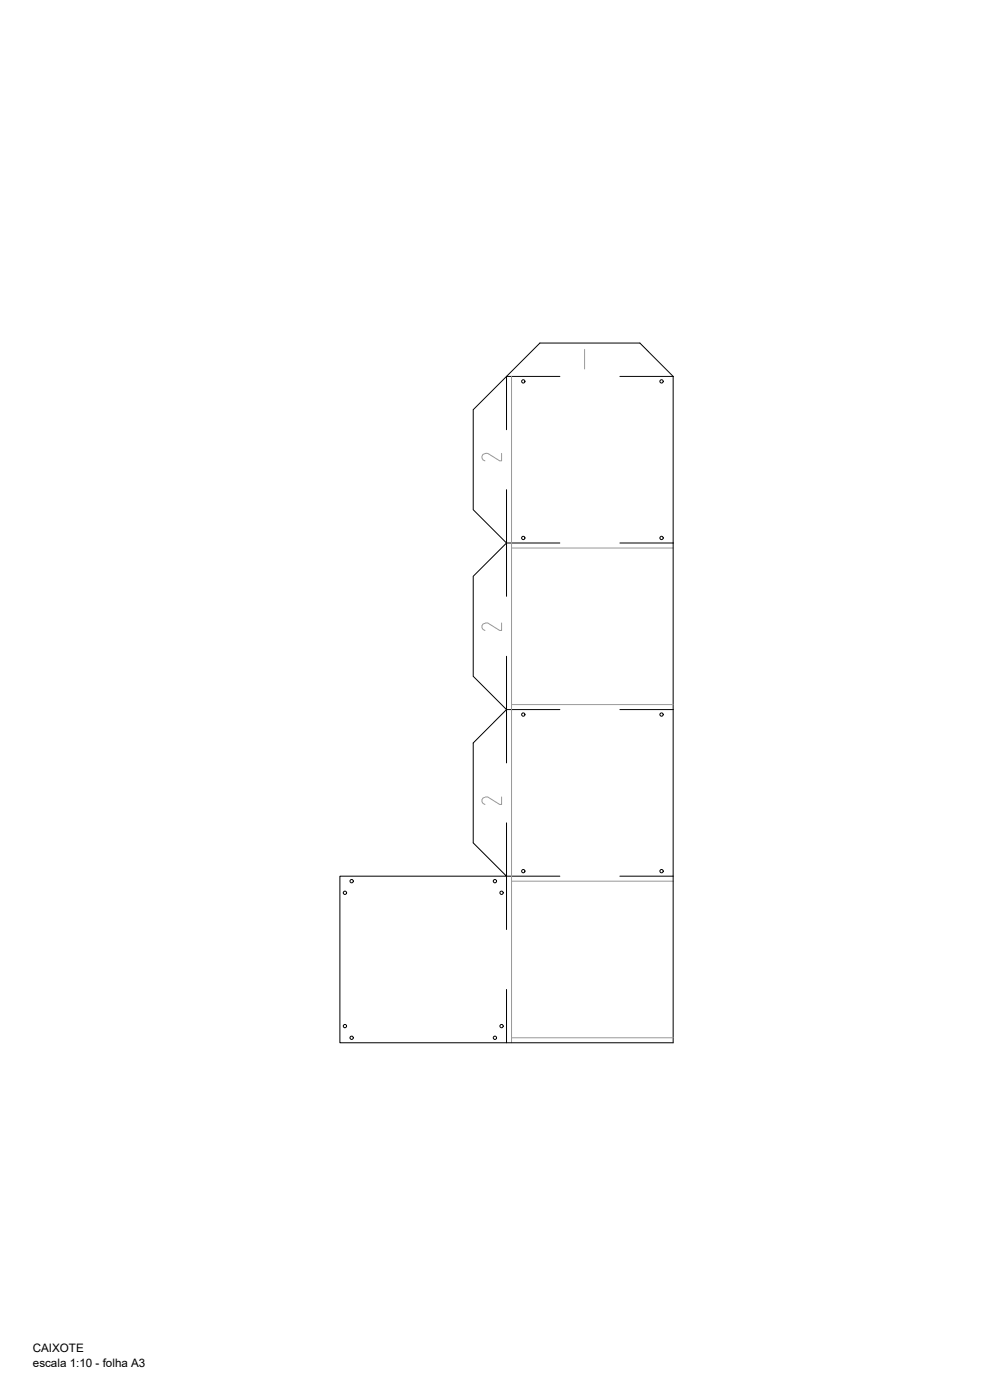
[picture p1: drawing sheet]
<svg xmlns="http://www.w3.org/2000/svg" width="297mm" height="420mm" viewBox="0 0 297 420" stroke-linecap="round" stroke-linejoin="round" font-family="sans-serif">
<!-- layer: 4. DOBRAS -->
<path d="M168 113h-16v16M186 113h16M152 147v32M152 163h16M186 163h16M152 197v32M152 213h16M186 213h16M152 247v32M152 263h16M186 263h16M152 296.9v16" fill="none" stroke="#000" stroke-width=".3"/>
<!-- layer: 1. CORTE -->
<path d="M142 123l20-20h30l10 10v199.9h-100v-49.9h50l-10-10v-30l10-10-10-10v-30l10-10-10-10z" fill="none" stroke="#000" stroke-width=".3"/>
<!-- layer: 3. CONTORNO -->
<path d="M153.5 113v199.9M153.5 164.5h48.5M153.5 211.5h48.5M153.5 264.5h48.5M153.5 311.4h48.5" fill="none" stroke="#989898" stroke-width=".3"/>
<!-- layer: 2. GRAVURA -->
<g fill="none" stroke="#000" stroke-width=".3">
<circle cx="157" cy="114.5" r=".5"/>
<circle cx="198.5" cy="114.5" r=".5"/>
<circle cx="157" cy="161.4" r=".5"/>
<circle cx="198.5" cy="161.4" r=".5"/>
<circle cx="157" cy="214.5" r=".5"/>
<circle cx="198.5" cy="214.5" r=".5"/>
<circle cx="103.5" cy="267.9" r=".5"/>
<circle cx="105.5" cy="264.4" r=".5"/>
<circle cx="148.5" cy="264.4" r=".5"/>
<circle cx="150.5" cy="267.9" r=".5"/>
<circle cx="157" cy="261.4" r=".5"/>
<circle cx="198.5" cy="261.4" r=".5"/>
<circle cx="103.5" cy="307.9" r=".5"/>
<circle cx="105.5" cy="311.5" r=".5"/>
<circle cx="148.5" cy="311.5" r=".5"/>
<circle cx="150.5" cy="307.9" r=".5"/>
</g>
<!-- layer: 5. TEXTO -->
<path d="M175.4 104.9v5.8M150.5 136.1v2.2h-.6l-3.6-2.2-1.4 .3a1.14 1.14 0 0 0 .6 1.9M150.5 187v2.2h-.6l-3.6-2.2-1.4 .3a1.12 1.12 0 0 0-.3 1.1 1.12 1.12 0 0 0 .9 .8M150.5 239.2v2.2h-.6l-3.6-2.2-1.4 .3a1.14 1.14 0 0 0 .6 1.9" fill="none" stroke="#989898" stroke-width=".3"/>
<g font-size="3.5">
<text x="9.8" y="405.8">CAIXOTE</text>
<text x="9.9" y="410.1">escala 1:10 - folha A3</text>
</g>
</svg>
